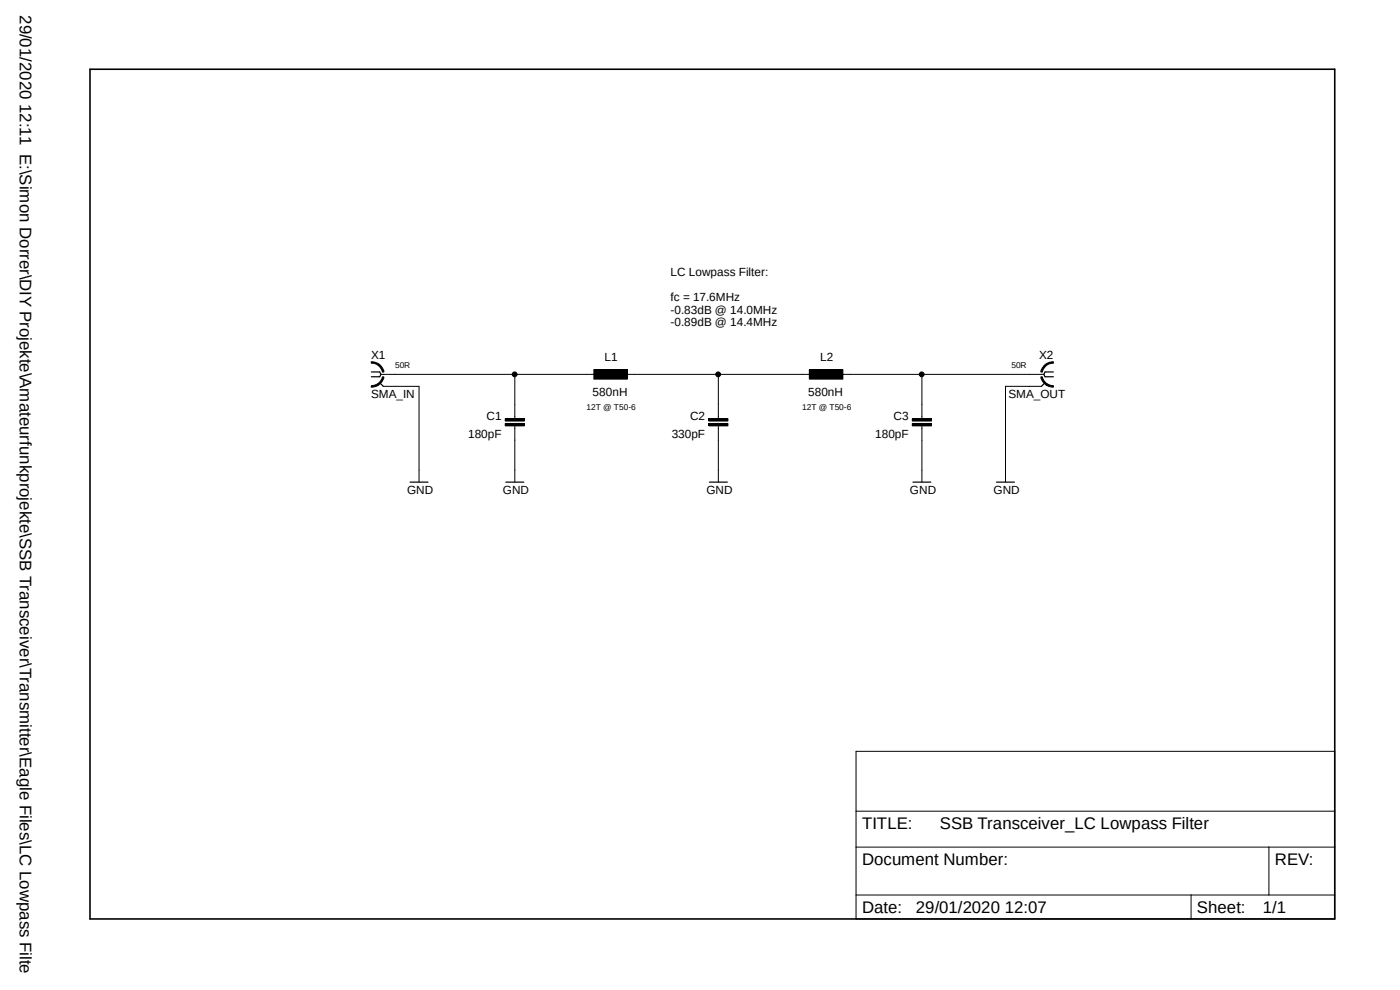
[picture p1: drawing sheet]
<svg xmlns="http://www.w3.org/2000/svg" width="297mm" height="210mm" viewBox="0 0 297 210" stroke-linecap="round" stroke-linejoin="round" font-family="sans-serif">
<path d="M18.5 14.4l265 181.1M283.5 14.4l-265 181.1" fill="none" stroke="#fff" stroke-width=".21"/>
<path d="M78.8 78.9h1.8l.2 .5-.2 .5h-1.8M223.5 78.9h-1.8l-.3 .5 .3 .5h1.8M80.6 81.2l.7 .8M221.7 81.2l-.8 .8M87 102.3h3.8M107.3 102.3h3.8M150.5 102.3h3.8M193.7 102.3h3.8M211.4 102.3h3.8" fill="none" stroke="#000" stroke-width=".25"/>
<g fill="none" stroke="#000" stroke-width=".21">
<path d="M78.7 76.8a2.58 2.58 0 0 1 2.7 2.1l-.2 .1a2.35 2.35 0 0 0-2.4-2zM80.8 79.4h46.2M109.2 79.4v9.4M126 78.4h7.1v2h-7.1zM132.1 79.4h40.6M152.4 79.4v9.4M171.7 78.4h7.1v2h-7.1zM177.8 79.4h43.6M195.6 79.4v9.4M220.8 80l.3-.1a2.46 2.46 0 0 0 2.4 1.9v.3a2.57 2.57 0 0 1-2.7-2.1zM221.5 77.5a2.69 2.69 0 0 1 2-.7v.2a2.35 2.35 0 0 0-2.4 2l-.3-.1 .1-.3zM78.8 81.8a2.46 2.46 0 0 0 2.4-1.9l.2 .1a2.69 2.69 0 0 1-2.7 2.1z"/>
<path d="M81.3 82h7.6v20.3M107.2 88.8h4.1v.5h-4.1zM107.2 89.8h4.1v.5h-4.1zM109.2 90.3v12M150.4 88.8h4v.5h-4zM150.4 89.8h4v.5h-4zM152.4 90.3v12M193.5 88.8h4.1v.5h-4.1zM193.5 89.8h4.1v.5h-4.1zM195.6 90.3v12M220.9 82h-7.6v20.3M181.6 159.4h101.6v35.5h-101.6z"/>
<path d="M181.6 179.7h101.6M181.6 172.1h101.6M269.2 179.7v10.2M181.6 189.9h101.6M252.7 189.9v5"/>
<circle cx="109.2" cy="79.4" r=".51"/>
<circle cx="152.4" cy="79.4" r=".51"/>
<circle cx="195.5" cy="79.4" r=".51"/>
</g>
<g fill="#000">
<path d="M78.7 76.8a2.58 2.58 0 0 1 2.7 2.1l-.2 .1a2.35 2.35 0 0 0-2.4-2z" fill-rule="evenodd"/>
<path d="M126 78.4h7.1v2h-7.1z" fill-rule="evenodd"/>
<path d="M171.7 78.4h7.1v2h-7.1z" fill-rule="evenodd"/>
<path d="M220.8 80l.3-.1a2.46 2.46 0 0 0 2.4 1.9v.3a2.57 2.57 0 0 1-2.7-2.1z" fill-rule="evenodd"/>
<path d="M221.5 77.5a2.69 2.69 0 0 1 2-.7v.2a2.35 2.35 0 0 0-2.4 2l-.3-.1 .1-.3z" fill-rule="evenodd"/>
<path d="M78.8 81.8a2.46 2.46 0 0 0 2.4-1.9l.2 .1a2.69 2.69 0 0 1-2.7 2.1z" fill-rule="evenodd"/>
<path d="M107.2 88.8h4.1v.5h-4.1z" fill-rule="evenodd"/>
<path d="M107.2 89.8h4.1v.5h-4.1z" fill-rule="evenodd"/>
<path d="M150.4 88.8h4v.5h-4z" fill-rule="evenodd"/>
<path d="M150.4 89.8h4v.5h-4z" fill-rule="evenodd"/>
<path d="M193.5 88.8h4.1v.5h-4.1z" fill-rule="evenodd"/>
<path d="M193.5 89.8h4.1v.5h-4.1z" fill-rule="evenodd"/>
<circle cx="109.2" cy="79.4" r=".51"/>
<circle cx="152.4" cy="79.4" r=".51"/>
<circle cx="195.5" cy="79.4" r=".51"/>
</g>
<path d="M19.1 14.7h264.1v180.2h-264.1z" fill="none" stroke="#000" stroke-width=".34"/>
<g font-size="3.6">
<text x="4.2" y="3.2" transform="rotate(90 4.2 3.2)">29/01/2020 12:11 E:\Simon Dorrer\DIY Projekte\Amateurfunkprojekte\SSB Transceiver\Transmitter\Eagle Files\LC Lowpass Filter\S</text>
<text x="182.9" y="175.9">TITLE:</text>
<text x="199.4" y="175.9">SSB Transceiver_LC Lowpass Filter</text>
<text x="182.9" y="183.5">Document Number:</text>
<text x="270.5" y="183.5">REV:</text>
<text x="182.9" y="193.7">Date:</text>
<text x="194.3" y="193.7">29/01/2020 12:07</text>
<text x="253.9" y="193.7">Sheet:</text>
<text x="267.9" y="193.7">1/1</text>
</g>
<g font-size="2.5">
<text x="142.2" y="58.6">LC Lowpass Filter:</text>
<text x="142.2" y="63.9">fc = 17.6MHz</text>
<text x="142.2" y="66.6">-0.83dB @ 14.0MHz</text>
<text x="142.2" y="69.3">-0.89dB @ 14.4MHz</text>
<text x="78.7" y="76.1">X1</text>
<text x="128.3" y="76.7">L1</text>
<text x="174" y="76.7">L2</text>
<text x="220.4" y="76.1">X2</text>
<text x="125.7" y="84">580nH</text>
<text x="171.5" y="84">580nH</text>
<text x="78.7" y="84.5">SMA_IN</text>
<text x="103.2" y="89.2">C1</text>
<text x="146.4" y="89.2">C2</text>
<text x="189.6" y="89.2">C3</text>
<text x="214" y="84.5">SMA_OUT</text>
<text x="99.3" y="93">180pF</text>
<text x="142.5" y="93">330pF</text>
<text x="185.7" y="93">180pF</text>
<text x="86.4" y="104.8">GND</text>
<text x="106.7" y="104.8">GND</text>
<text x="149.9" y="104.8">GND</text>
<text x="193" y="104.8">GND</text>
<text x="210.8" y="104.8">GND</text>
</g>
<g font-size="1.8">
<text x="83.8" y="78.1">50R</text>
<text x="214.6" y="78.1">50R</text>
<text x="124.5" y="87">12T @ T50-6</text>
<text x="170.2" y="87">12T @ T50-6</text>
</g>
</svg>
